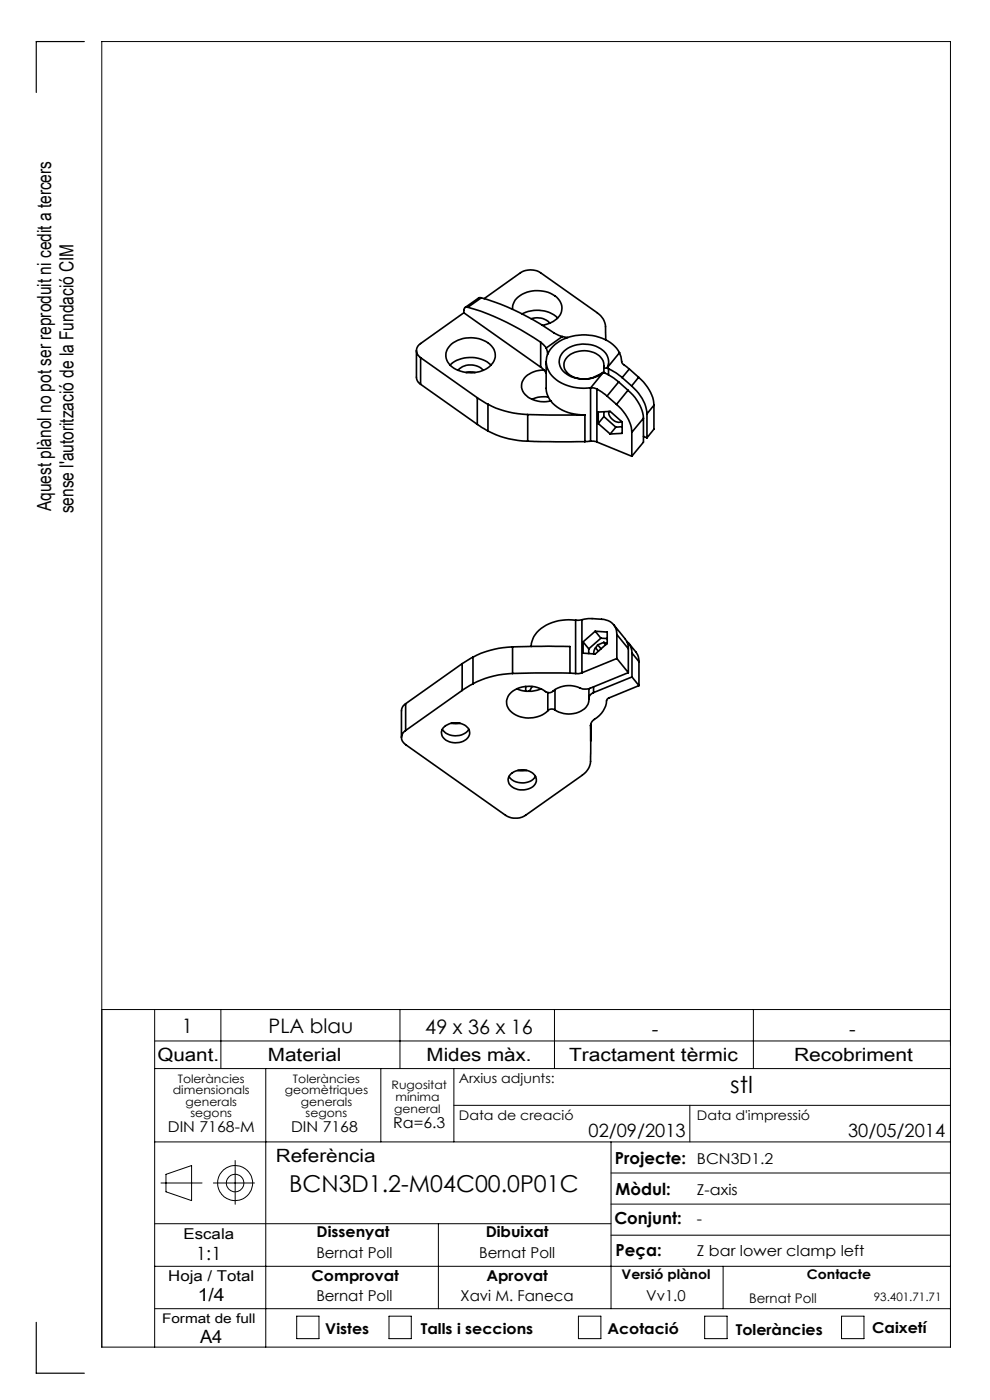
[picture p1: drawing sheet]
<svg xmlns="http://www.w3.org/2000/svg" width="210mm" height="297mm" viewBox="0 0 210 297" stroke-linecap="round" stroke-linejoin="round" font-family="sans-serif">
<g fill="none" stroke="#000" stroke-width=".21">
<path d="M21.6 214.2h180M32.8 214.2v71.6M46.8 214.2v12.5M84.8 214.2v12.5M117.6 214.2v12.5M159.8 214.2v12.5M32.8 220.8h168.8M32.8 226.7h168.8M56.4 226.7v59.1M80.8 226.7v15.5M96.3 226.7v15.5M96.3 234.5h105.3"/>
<path d="M146.3 234.5v7.7M32.8 259.6h96.8M32.8 242.2h168.8M34.1 251h8.8M35.2 249.1l5.4-1.8v7.4l-5.4-1.9zM45.3 251h8.7M49.9 246.2v9.3M93 259.6v18M129.6 242.2v35.4M129.6 255.4h72M129.6 248.8h72M32.8 277.6h168.8"/>
<path d="M32.8 268.6h168.8M62.9 279.2h4.8v4.8h-4.8zM82.5 279.2h4.7v4.8h-4.7zM122.7 279.2h4.8v4.8h-4.8zM129.6 262h72M149.5 279.2h4.7v4.8h-4.7zM153.4 268.6v9M178.5 279.2h4.8v4.8h-4.8zM21.6 285.8h180v-277h-180v277"/>
<circle cx="49.9" cy="251" r="3.7"/>
<circle cx="49.9" cy="251" r="1.86"/>
</g>
<path d="M17.9 8.8h-10.2v10.8M7.7 280.5v10.8h10.2" fill="none" stroke="#000" stroke-width=".25"/>
<g fill="none" stroke="#000" stroke-width=".35">
<path d="M88.3 74.4l.1 6 .3 .6 .5 .5M89.2 75.9l12 8.5M89.2 75.9v5.6M95.5 73.3a6.5 6.5 0 0 1 9 .4 3.1 3.1 0 0 1-1.3 4.5 6.6 6.6 0 0 1-8-1 2.82 2.82 0 0 1 .3-3.9zM95.5 77.5a6.6 6.6 0 0 1 8.7 0M97.2 78.6a3.7 3.7 0 0 1 5.3 0M98.4 66.4l-9.2 6.5a1.72 1.72 0 0 0 0 3M98.4 66.4l16.3 11.5M98.8 79h2M99.2 65.2a52.9 52.9 0 0 1 15.5 7.4M99.2 65.2a.62 .62 0 0 0-.8 .7v.5M102.1 63.2a54.2 54.2 0 0 1 15.7 7.6l1.5 .6"/>
<path d="M102.1 63.2h-.5l-2.9 2M102.1 63.2l-2.9 2M102.7 63.4l7.7-5.5a4 4 0 0 1 4.3 0l12 8.5a3.9 3.9 0 0 1 1.7 3.9l.1 1.8M108.7 65.6a4 4 0 0 1 3.6-3.8 5.9 5.9 0 0 1 6.6 2.3 3.2 3.2 0 0 1-2 4.3l-1.9 .6M110.7 66.6a6.8 6.8 0 0 1 7.6 .8M112.7 67.6a3.6 3.6 0 0 1 3.9 1M114.7 77.9l.7 .6M114.7 72.6l1.2 1.2M114.7 72.6v5.3M115.4 78.5a4.6 4.6 0 0 0-4.7 2.9 3.5 3.5 0 0 0 3.4 3.7l1.6 .1 1.1-.1M115.4 78.5l.5 .7M115.9 76.7v6l.2 .9 .7 1.5"/>
<path d="M115.9 73.8l.3 1.4M119.3 71.4l1.1 .2M119.3 71.4l-3.4 2.4M128 79l1.8 1 1.4 1M128 79h.1M128 79l-2.7 3.3M128.1 77.7v1.4M128.8 78.1h.1M128.8 78.1a3.2 3.2 0 0 0-1.9-4.4 6.4 6.4 0 0 0-7.8 1.5 3.1 3.1 0 0 0 1.5 4.5 6.8 6.8 0 0 0 7.4-.7M128.8 78.1l-.7-.1a3.3 3.3 0 0 0-3.1-3.5 4.6 4.6 0 0 0-5.3 2.3 3.1 3.1 0 0 0 3 3.5 6.9 6.9 0 0 0 5.3-1.3M128.8 78.1l.3 .1M129.1 78.2l1.5 .9 1.4 1"/>
<path d="M129.1 78.2v1.3M131.4 74.8l.5 2.1 1.6 1.4M131.4 74.8a8.6 8.6 0 0 0-8.6-3.7 7.7 7.7 0 0 0-6.7 4.2 5.2 5.2 0 0 0 3.6 6.2 10.8 10.8 0 0 0 5.6 .8M131.4 74.8l-2.6 3.3M133.5 78.3l-1.5 1.8M133.5 78.3l2 1.7M89.2 81.5l12 8.5M101.2 84.4l2.3 1.4M101.2 90l2.3 1.4M101.2 84.4v5.6M103.5 85.8a19.3 19.3 0 0 0 8.4 2.1M103.5 91.4a18.7 18.7 0 0 0 8.4 2.2"/>
<path d="M103.5 85.8v5.6M111.9 87.9l12.2 .1M111.9 93.6l12.2 .1M111.9 87.9v5.7M116.3 84.2a6.3 6.3 0 0 0-3.5 .5M116.8 85.1a8.8 8.8 0 0 0 7.3 2.9M124.1 88v5.7M125.3 93.6l-1.2 .1M125.3 82.3h.1M125.3 93.6l1.3 .2M125.3 82.3v11.3M125.3 82.3l1.3 .2"/>
<path d="M126.6 82.5l2.2 1.5M126.6 93.8l7.4 3M126.6 82.5v11.3M126.9 89.8l2.5 2.3M126.9 89.8v-2.4l2.5-.1 2.6 2.2v2.4l-2.6 .2M128.1 87.3v1.1M128.1 88.4l2.5 2.2M128.1 88.4l-1.2 1.4M128.8 84l2 1.8M129.2 87.3a2.12 2.12 0 0 0 2.7 2.1M130.6 90.6l-1.2 1.5M130.8 85.8a8.8 8.8 0 0 1 3.2 5.9"/>
<path d="M131.2 81l-2.4 3M131.2 81l2 1.8M132 80.1l2 1.8M132 90.5l-1.4 .1M133.2 82.8a9 9 0 0 1 3.3 5.9M133.2 82.8l-2.4 3M134 81.9a8.8 8.8 0 0 1 3.2 5.9M134 91.7v5.1M135.5 80a8.8 8.8 0 0 1 3.2 6M135.5 80l-1.5 1.9M136.5 88.7l-2.5 3M136.5 92.6l.7 .3"/>
<path d="M136.5 88.7v5.1l-2.5 3M137.2 87.8v5.1M138.7 86l-1.5 1.8M138.7 86v5l-1.5 1.9M100.3 139.4l-2.3 1.4M100.3 139.4v5.7M108.7 137.2h12.2v5.6M108.7 137.2a19.5 19.5 0 0 0-8.4 2.2M108.7 137.2v5.7M122.1 131.6a9 9 0 0 0-8.9 3.4l-.5 1.5v.7M122.1 131.6v11.3M123.4 131.5l2.2-.3a7.7 7.7 0 0 1 3.4 .5 3 3 0 0 1 1.8 2.9"/>
<path d="M123.4 131.5l-1.3 .1M123.4 131.5v11.2M123.7 136.2l1.2 1.5M124.9 137.7v.9M126.3 133.9l2.5 .2v2.4l-2.5 2.2-2.6-.1v-2.4M126.3 133.9l-2.6 2.3M126.3 133.9l1.2 1.5M126.3 137.4l-.3 .5v.8M126.3 137.4l.6 .7M126.8 136.8l-.5 .6M126.8 136.8l.7 .9M127.5 135.4l1.3 .1"/>
<path d="M127.5 135.4l-2.6 2.3M128.1 136.3l.5 .2M128.1 136.3l-1.3 .5M128.1 136.3l.4 .5M128.6 136.5l.1 .1M130.2 132.5l2.6 3.4 .4 .8 .1 .9M130.8 139.7l-7.4 3M130.8 139.7l2.5 3M130.8 134.6v5.1M130.8 134.6l2.5 3M132.9 136l.9 1.2 .3 1.3M133.3 137.6v5.1"/>
<path d="M133.3 136.5l1.8 2.1 .3 .8 .1 1M134.1 138.5v5.1M134.1 138.5l1.4 1.9M86 149.3l-.5 .5-.3 .7v6M86 149.3v5.7M93.8 154.7a3.5 3.5 0 0 0 5.6 0M94 154.4a3.6 3.6 0 0 1 5.5 .4 2.23 2.23 0 0 1-2.5 2.7 2.71 2.71 0 0 1-3.4-2.2zM95.7 153.5h1.9M98 146.5l-12 8.5M98 140.8v5.7M98 140.8l-12 8.5M100.3 145.1l-2.3 1.4"/>
<path d="M108.7 142.9a19.5 19.5 0 0 0-8.4 2.2M109.6 146.1l1 .4 1.6 .1M111.5 145.6v1M112.9 145.6l-.7 1M114.8 146.1l-.9 .3-1.7 .2M116.2 146.9v3.9M117.7 150.6a1.16 1.16 0 0 0-1.5 .2M117.7 146.3v4.3M120.9 142.8l-12.2 .1M120.9 142.8l1.2 .1M123.4 142.7l-1.3 .2M124.9 146.1v2.1"/>
<path d="M125.3 153.9v6.7a3.9 3.9 0 0 1-1.8 3.9l-12 8.5a4 4 0 0 1-4.3 0l-21.2-15a1.72 1.72 0 0 1 0-3M125.3 153.9h.1M125.3 153.7v3.5M125.9 146.9a1.51 1.51 0 0 0-1 1.7 3.6 3.6 0 0 1-3.7 2.8h-1.6l-1.9-.8M125.9 145.7v1.2M133.3 142.7l-8.1 3.3a3.1 3.1 0 0 1-2.6-.2 5.7 5.7 0 0 0-5.7 1.1h-.8a6.1 6.1 0 0 0-8.2 .6 2.84 2.84 0 0 0 1.5 4.2 6.1 6.1 0 0 0 6.8-.9M134.1 143.6l-8.2 3.3M134.1 143.6l1.4 1.8M135.5 145.4l-6.4 2.7-.3 .3a5.7 5.7 0 0 1-3.1 4.5l-.4 1M135.5 140.4v5M108 164.7a3.5 3.5 0 0 0 5.6 0M108.4 164.2a3.6 3.6 0 0 1 5.2 .6 1.96 1.96 0 0 1-1.6 2.6 3.3 3.3 0 0 1-4.1-1.5l-.1-.9z"/>
<path d="M109.8 163.4h2"/>
</g>
<g font-size="4.9">
<text x="154.9" y="231.8">stl</text>
<text x="61.3" y="253">BCN3D1.2-M04C00.0P01C</text>
</g>
<g font-size="4.2">
<text x="38.6" y="219">1</text>
<text x="57" y="219.2">PLA blau</text>
<text x="90.2" y="219.4">49 x 36 x 16</text>
<text x="138.3" y="219.7">-</text>
<text x="180.1" y="219.7">-</text>
</g>
<g font-size="4.1">
<text x="10.9" y="108.4" transform="rotate(-90 10.9 108.4)">Aquest plànol no pot ser reproduit ni cedit a tercers</text>
<text x="15.6" y="108.9" transform="rotate(-90 15.6 108.9)">sense l'autorització de la Fundació CIM</text>
</g>
<g font-size="3.9">
<text x="33.4" y="225">Quant.</text>
<text x="56.8" y="225">Material</text>
<text x="90.5" y="225">Mides màx.</text>
<text x="120.7" y="225">Tractament tèrmic</text>
<text x="168.4" y="225">Recobriment</text>
<text x="124.8" y="241.3">02/09/2013</text>
<text x="179.9" y="241.3">30/05/2014</text>
<text x="58.5" y="246.5">Referència</text>
<text x="41.6" y="267.2">1:1</text>
<text x="41.9" y="276.1">1/4</text>
<text x="42.4" y="284.9">A4</text>
</g>
<g font-size="3.5">
<text x="130.5" y="246.8">Projecte:</text>
<text x="130.6" y="253.4">Mòdul:</text>
<text x="130.3" y="259.8">Conjunt:</text>
<text x="130.6" y="266.4">Peça:</text>
</g>
<g font-size="3.2">
<text x="83.4" y="239.3">Ra=6.3</text>
<text x="35.6" y="240.1">DIN 7168-M</text>
<text x="61.7" y="240.1">DIN 7168</text>
<text x="147.8" y="246.8">BCN3D1.2</text>
<text x="147.8" y="253.4">Z-axis</text>
<text x="38.9" y="262.9">Escala</text>
<text x="67.2" y="262.5">Dissenyat</text>
<text x="103" y="262.5">Dibuixat</text>
<text x="147.8" y="259.8">-</text>
<text x="67.1" y="266.8">Bernat Poll</text>
<text x="101.6" y="266.8">Bernat Poll</text>
<text x="147.8" y="266.4">Z bar lower clamp left</text>
<text x="35.7" y="271.7">Hoja / Total</text>
<text x="66.1" y="271.7">Comprovat</text>
<text x="103.2" y="271.7">Aprovat</text>
<text x="67.1" y="276.1">Bernat Poll</text>
<text x="97.7" y="276.1">Xavi M. Faneca</text>
<text x="137.1" y="276.1">Vv1.0</text>
<text x="69" y="283.1">Vistes</text>
<text x="89.3" y="283.1">Talls i seccions</text>
<text x="128.8" y="283.1">Acotació</text>
<text x="156.1" y="283.2">Toleràncies</text>
<text x="185" y="282.8">Caixetí</text>
</g>
<g font-size="2.8">
<text x="97.3" y="229.6">Arxius adjunts:</text>
<text x="97.3" y="237.7">Data de creació</text>
<text x="147.8" y="237.7">Data d'impressió</text>
<text x="131.8" y="271.4">Versió plànol</text>
<text x="171.2" y="271.4">Contacte</text>
<text x="34.4" y="280.7">Format de full</text>
<text x="158.9" y="276.3">Bernat Poll</text>
</g>
<g font-size="2.5">
<text x="36.7" y="232.1">dimensionals</text>
<text x="37.7" y="229.6">Toleràncies</text>
<text x="60.4" y="232.1">geomètriques</text>
<text x="62.1" y="229.6">Toleràncies</text>
<text x="83.1" y="231">Rugositat</text>
<text x="83.9" y="233.5">mínima</text>
<text x="39.4" y="234.6">generals</text>
<text x="40.4" y="237.1">segons</text>
<text x="63.8" y="234.6">generals</text>
<text x="64.8" y="237.1">segons</text>
<text x="83.6" y="236.2">general</text>
<text x="185.4" y="276.1">93.401.71.71</text>
</g>
</svg>
